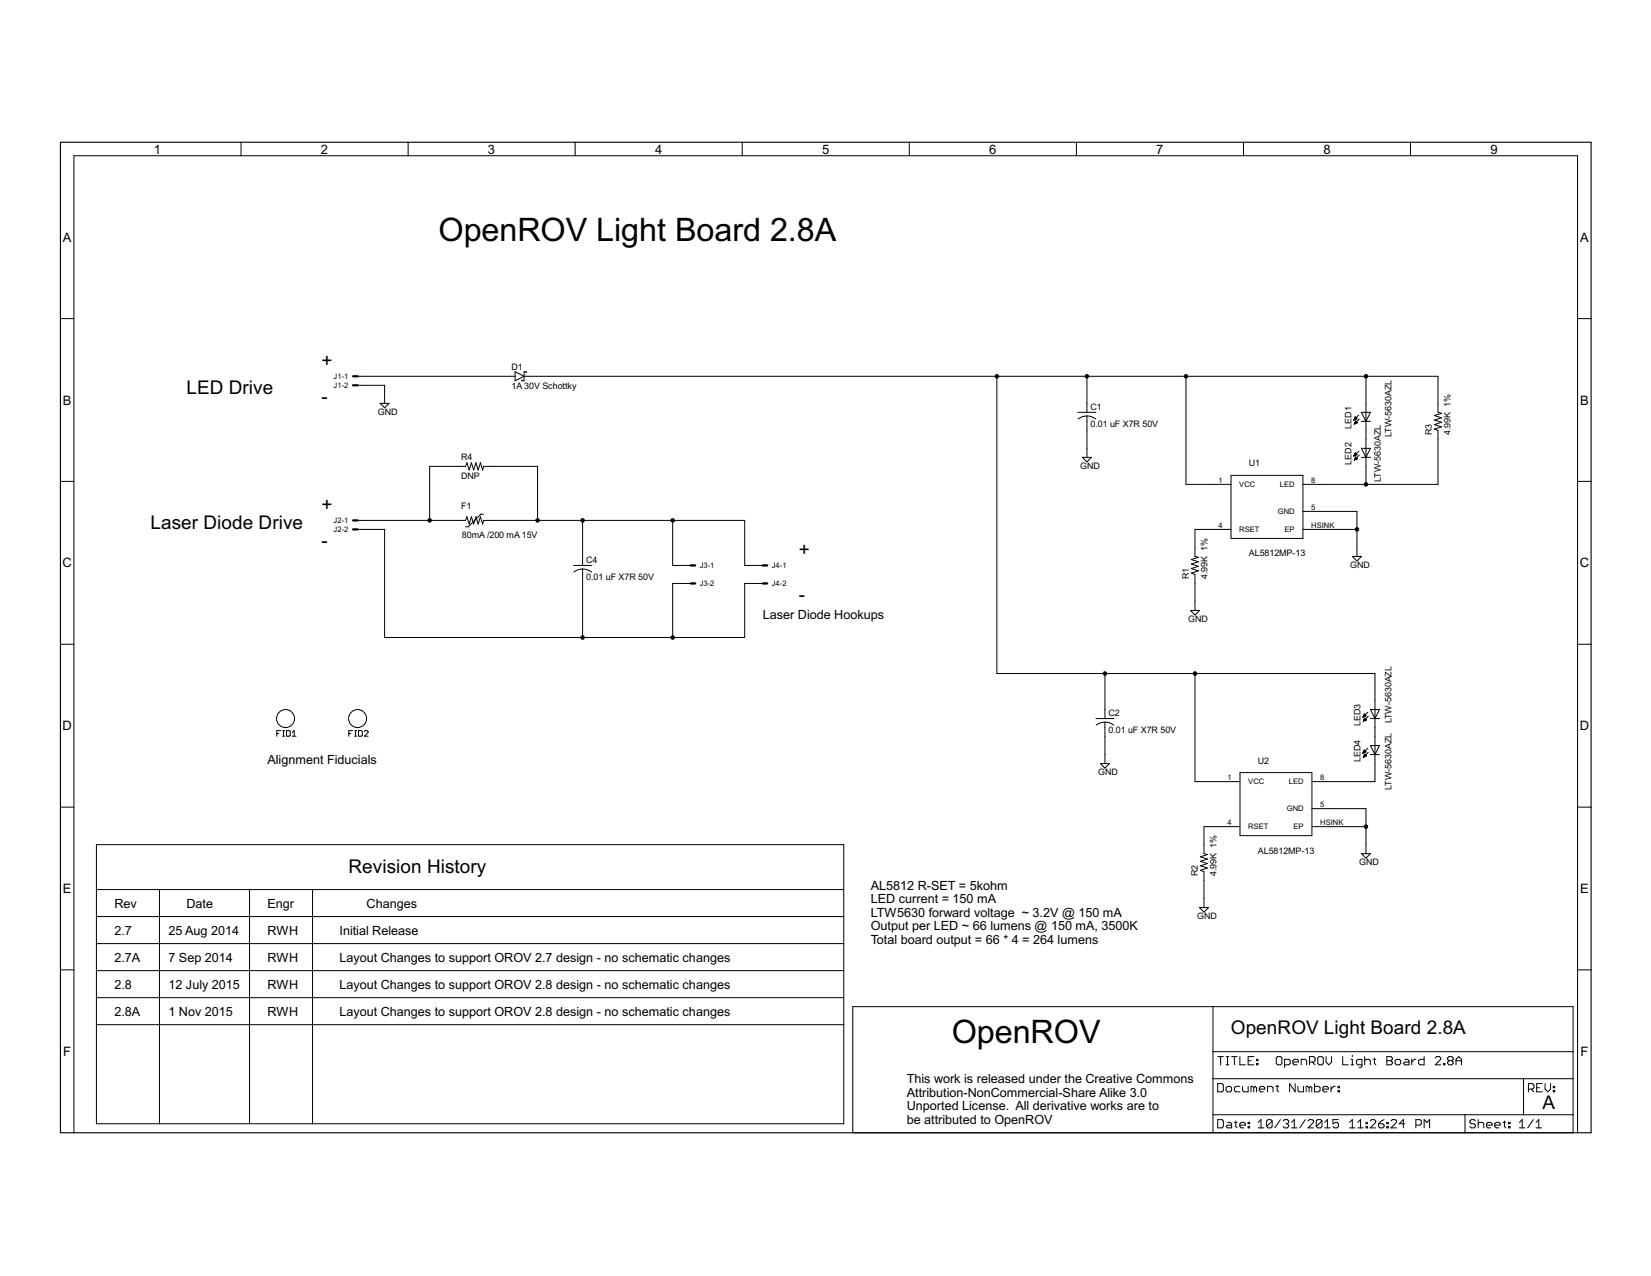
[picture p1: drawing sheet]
<?xml version="1.0" encoding="utf-8"?>
<!DOCTYPE eagle SYSTEM "eagle.dtd">
<eagle version="6.4">
<drawing>
<settings>
<setting alwaysvectorfont="no"/>
<setting verticaltext="up"/>
</settings>
<grid distance="0.1" unitdist="inch" unit="inch" style="lines" multiple="1" display="no" altdistance="0.01" altunitdist="inch" altunit="inch"/>
<schematic xreflabel="%F%N/%S.%C%R" xrefpart="/%S.%C%R">
<libraries>
<library name="OpenROV General Library">
<symbols>
<symbol name="FRAME_B_L">
<frame x1="0" y1="0" x2="431.8" y2="279.4" columns="9" rows="6" layer="94" border-bottom="no"/>
</symbol>
<symbol name="DOCFIELD">
<wire x1="0" y1="0" x2="71.12" y2="0" width="0.1016" layer="94"/>
<wire x1="101.6" y1="15.24" x2="87.63" y2="15.24" width="0.1016" layer="94"/>
<wire x1="0" y1="0" x2="0" y2="5.08" width="0.1016" layer="94"/>
<wire x1="0" y1="5.08" x2="71.12" y2="5.08" width="0.1016" layer="94"/>
<wire x1="0" y1="5.08" x2="0" y2="15.24" width="0.1016" layer="94"/>
<wire x1="101.6" y1="15.24" x2="101.6" y2="5.08" width="0.1016" layer="94"/>
<wire x1="71.12" y1="5.08" x2="71.12" y2="0" width="0.1016" layer="94"/>
<wire x1="71.12" y1="5.08" x2="87.63" y2="5.08" width="0.1016" layer="94"/>
<wire x1="71.12" y1="0" x2="101.6" y2="0" width="0.1016" layer="94"/>
<wire x1="87.63" y1="15.24" x2="87.63" y2="5.08" width="0.1016" layer="94"/>
<wire x1="87.63" y1="15.24" x2="0" y2="15.24" width="0.1016" layer="94"/>
<wire x1="87.63" y1="5.08" x2="101.6" y2="5.08" width="0.1016" layer="94"/>
<wire x1="101.6" y1="5.08" x2="101.6" y2="0" width="0.1016" layer="94"/>
<wire x1="0" y1="15.24" x2="0" y2="22.86" width="0.1016" layer="94"/>
<wire x1="101.6" y1="35.56" x2="0" y2="35.56" width="0.1016" layer="94"/>
<wire x1="101.6" y1="35.56" x2="101.6" y2="22.86" width="0.1016" layer="94"/>
<wire x1="0" y1="22.86" x2="101.6" y2="22.86" width="0.1016" layer="94"/>
<wire x1="0" y1="22.86" x2="0" y2="35.56" width="0.1016" layer="94"/>
<wire x1="101.6" y1="22.86" x2="101.6" y2="15.24" width="0.1016" layer="94"/>
<text x="1.27" y="1.27" size="2.54" layer="94" font="vector">Date:</text>
<text x="12.7" y="1.27" size="2.54" layer="94" font="vector">&gt;LAST_DATE_TIME</text>
<text x="72.39" y="1.27" size="2.54" layer="94" font="vector">Sheet:</text>
<text x="86.36" y="1.27" size="2.54" layer="94" font="vector">&gt;SHEET</text>
<text x="88.9" y="11.43" size="2.54" layer="94" font="vector">REV:</text>
<text x="1.27" y="19.05" size="2.54" layer="94" font="vector">TITLE:</text>
<text x="1.27" y="11.43" size="2.54" layer="94" font="vector">Document Number:</text>
<text x="17.78" y="19.05" size="2.54" layer="94" font="vector">&gt;DRAWING_NAME</text>
<wire x1="0" y1="35.56" x2="-101.6" y2="35.56" width="0.1016" layer="94"/>
<wire x1="0" y1="0" x2="-101.6" y2="0" width="0.1016" layer="94"/>
<wire x1="-101.6" y1="35.56" x2="-101.6" y2="0" width="0.1016" layer="94"/>
<text x="-86.36" y="2.54" size="2.54" layer="94">This work is released under the Creative Commons
Attribution-NonCommercial-Share Alike 3.0
Unported License.  All derivative works are to
be attributed to OpenROV</text>
<text x="-73.66" y="25.4" size="6.4516" layer="94">OpenROV</text>
</symbol>
<symbol name="MV">
<wire x1="1.27" y1="0" x2="0" y2="0" width="0.6096" layer="94"/>
<text x="2.54" y="-0.762" size="1.524" layer="95">&gt;NAME</text>
<text x="-0.762" y="1.397" size="1.778" layer="96">&gt;VALUE</text>
<pin name="S" x="-2.54" y="0" visible="off" length="short" direction="pas"/>
</symbol>
<symbol name="M">
<wire x1="1.27" y1="0" x2="0" y2="0" width="0.6096" layer="94"/>
<text x="2.54" y="-0.762" size="1.524" layer="95">&gt;NAME</text>
<pin name="S" x="-2.54" y="0" visible="off" length="short" direction="pas"/>
</symbol>
</symbols>
<devicesets>
<deviceset name="FRAME_B_L" prefix="FRAME" uservalue="yes">
<gates>
<gate name="G$1" symbol="FRAME_B_L" x="0" y="0" addlevel="always"/>
<gate name="G$2" symbol="DOCFIELD" x="325.12" y="0" addlevel="always"/>
</gates>
<devices>
<device name="">
<technologies>
<technology name=""/>
</technologies>
</device>
</devices>
</deviceset>
<deviceset name="SOLDER_PADS_3MM" prefix="J" uservalue="yes">
<gates>
<gate name="-1" symbol="MV" x="2.54" y="2.54" addlevel="always" swaplevel="1"/>
<gate name="-2" symbol="M" x="2.54" y="-2.54" addlevel="always" swaplevel="1"/>
</gates>
<devices>
<device name="" package="SOLDER_PADS_3MM">
<connects>
<connect gate="-1" pin="S" pad="1"/>
<connect gate="-2" pin="S" pad="2"/>
</connects>
<technologies>
<technology name=""/>
</technologies>
</device>
<device name="-SMALL_HOLE" package="SOLDER_PADS_3MM_SMALL_HOLE">
<connects>
<connect gate="-1" pin="S" pad="1"/>
<connect gate="-2" pin="S" pad="2"/>
</connects>
<technologies>
<technology name=""/>
</technologies>
</device>
</devices>
</deviceset>
</devicesets>
</library>
<library name="OpenROV LED Library">
<symbols>
<symbol name="AL5812">
<pin name="VCC" x="-15.24" y="7.62" length="middle"/>
<pin name="RSET" x="-15.24" y="-5.08" length="middle"/>
<pin name="EP" x="15.24" y="-5.08" length="middle" rot="R180"/>
<pin name="GND" x="15.24" y="0" length="middle" rot="R180"/>
<pin name="LED" x="15.24" y="7.62" length="middle" rot="R180"/>
<wire x1="-10.16" y1="10.16" x2="-10.16" y2="-7.62" width="0.254" layer="94"/>
<wire x1="-10.16" y1="-7.62" x2="10.16" y2="-7.62" width="0.254" layer="94"/>
<wire x1="10.16" y1="-7.62" x2="10.16" y2="10.16" width="0.254" layer="94"/>
<wire x1="10.16" y1="10.16" x2="-10.16" y2="10.16" width="0.254" layer="94"/>
<text x="-5.08" y="12.7" size="1.778" layer="95">&gt;NAME</text>
<text x="-5.08" y="-12.7" size="1.778" layer="96">&gt;VALUE</text>
</symbol>
<symbol name="LED">
<wire x1="1.27" y1="0" x2="0" y2="-2.54" width="0.254" layer="94"/>
<wire x1="0" y1="-2.54" x2="-1.27" y2="0" width="0.254" layer="94"/>
<wire x1="1.27" y1="-2.54" x2="0" y2="-2.54" width="0.254" layer="94"/>
<wire x1="0" y1="-2.54" x2="-1.27" y2="-2.54" width="0.254" layer="94"/>
<wire x1="1.27" y1="0" x2="0" y2="0" width="0.254" layer="94"/>
<wire x1="0" y1="0" x2="-1.27" y2="0" width="0.254" layer="94"/>
<wire x1="0" y1="0" x2="0" y2="-2.54" width="0.1524" layer="94"/>
<wire x1="-2.032" y1="-0.762" x2="-3.429" y2="-2.159" width="0.1524" layer="94"/>
<wire x1="-1.905" y1="-1.905" x2="-3.302" y2="-3.302" width="0.1524" layer="94"/>
<pin name="A" x="0" y="2.54" visible="off" length="short" direction="pas" rot="R270"/>
<pin name="C" x="0" y="-5.08" visible="off" length="short" direction="pas" rot="R90"/>
<text x="-6.604" y="-4.572" size="1.778" layer="95" rot="R90">&gt;NAME</text>
<text x="-4.445" y="-4.572" size="1.778" layer="96" rot="R90">&gt;VALUE</text>
<polygon width="0.1524" layer="94">
<vertex x="-3.429" y="-2.159"/>
<vertex x="-3.048" y="-1.27"/>
<vertex x="-2.54" y="-1.778"/>
</polygon>
<polygon width="0.1524" layer="94">
<vertex x="-3.302" y="-3.302"/>
<vertex x="-2.921" y="-2.413"/>
<vertex x="-2.413" y="-2.921"/>
</polygon>
</symbol>
</symbols>
<devicesets>
<deviceset name="AL5812" prefix="U">
<gates>
<gate name="G$1" symbol="AL5812" x="0" y="0"/>
</gates>
<devices>
<device name="MP-13" package="MSOP-8EP">
<connects>
<connect gate="G$1" pin="EP" pad="HSINK"/>
<connect gate="G$1" pin="GND" pad="5"/>
<connect gate="G$1" pin="LED" pad="8"/>
<connect gate="G$1" pin="RSET" pad="4"/>
<connect gate="G$1" pin="VCC" pad="1"/>
</connects>
<technologies>
<technology name=""/>
</technologies>
</device>
</devices>
</deviceset>
<deviceset name="LTW-5630AZL" prefix="LED">
<gates>
<gate name="G$1" symbol="LED" x="0" y="0"/>
</gates>
<devices>
<device name="" package="LITEON-5630">
<connects>
<connect gate="G$1" pin="A" pad="A1 A2 A3"/>
<connect gate="G$1" pin="C" pad="C1 C2"/>
</connects>
<technologies>
<technology name=""/>
</technologies>
</device>
</devices>
</deviceset>
</devicesets>
</library>
<library name="Walts Supply Symbols">
<symbols>
<symbol name="GND">
<wire x1="-1.27" y1="0" x2="1.27" y2="0" width="0.254" layer="94"/>
<wire x1="1.27" y1="0" x2="0" y2="-1.27" width="0.254" layer="94"/>
<wire x1="0" y1="-1.27" x2="-1.27" y2="0" width="0.254" layer="94"/>
<text x="-1.905" y="-3.175" size="1.778" layer="96">&gt;VALUE</text>
<pin name="GND" x="0" y="2.54" visible="off" length="short" direction="sup" rot="R270"/>
</symbol>
</symbols>
<devicesets>
<deviceset name="GND" prefix="SUPPLY">
<gates>
<gate name="GND" symbol="GND" x="0" y="0"/>
</gates>
<devices>
<device name="">
<technologies>
<technology name=""/>
</technologies>
</device>
</devices>
</deviceset>
</devicesets>
</library>
<library name="Walts_Generic_Parts">
<symbols>
<symbol name="SCHOTTKY-1">
<wire x1="-1.27" y1="-1.27" x2="1.27" y2="0" width="0.254" layer="94"/>
<wire x1="1.27" y1="0" x2="-1.27" y2="1.27" width="0.254" layer="94"/>
<wire x1="1.905" y1="1.27" x2="1.27" y2="1.27" width="0.254" layer="94"/>
<wire x1="1.27" y1="1.27" x2="1.27" y2="0" width="0.254" layer="94"/>
<wire x1="-1.27" y1="1.27" x2="-1.27" y2="0" width="0.254" layer="94"/>
<wire x1="-1.27" y1="0" x2="-1.27" y2="-1.27" width="0.254" layer="94"/>
<wire x1="1.27" y1="0" x2="1.27" y2="-1.27" width="0.254" layer="94"/>
<wire x1="1.905" y1="1.27" x2="1.905" y2="1.016" width="0.254" layer="94"/>
<wire x1="1.27" y1="-1.27" x2="0.635" y2="-1.27" width="0.254" layer="94"/>
<wire x1="0.635" y1="-1.016" x2="0.635" y2="-1.27" width="0.254" layer="94"/>
<text x="-2.286" y="1.905" size="1.778" layer="95">&gt;NAME</text>
<text x="-2.286" y="-3.683" size="1.778" layer="96">&gt;VALUE</text>
<pin name="A" x="-2.54" y="0" visible="off" length="point" direction="pas"/>
<pin name="C" x="2.54" y="0" visible="off" length="point" direction="pas" rot="R180"/>
<wire x1="-1.27" y1="0" x2="-2.54" y2="0" width="0.254" layer="94"/>
<wire x1="1.27" y1="0" x2="2.54" y2="0" width="0.254" layer="94"/>
</symbol>
<symbol name="RESISTOR">
<wire x1="-2.54" y1="0" x2="-2.159" y2="1.016" width="0.2032" layer="94"/>
<wire x1="-2.159" y1="1.016" x2="-1.524" y2="-1.016" width="0.2032" layer="94"/>
<wire x1="-1.524" y1="-1.016" x2="-0.889" y2="1.016" width="0.2032" layer="94"/>
<wire x1="-0.889" y1="1.016" x2="-0.254" y2="-1.016" width="0.2032" layer="94"/>
<wire x1="-0.254" y1="-1.016" x2="0.381" y2="1.016" width="0.2032" layer="94"/>
<wire x1="0.381" y1="1.016" x2="1.016" y2="-1.016" width="0.2032" layer="94"/>
<wire x1="1.016" y1="-1.016" x2="1.651" y2="1.016" width="0.2032" layer="94"/>
<wire x1="1.651" y1="1.016" x2="2.286" y2="-1.016" width="0.2032" layer="94"/>
<wire x1="2.286" y1="-1.016" x2="2.54" y2="0" width="0.2032" layer="94"/>
<text x="-3.81" y="1.7526" size="1.778" layer="95">&gt;NAME</text>
<text x="-3.81" y="-3.556" size="1.778" layer="96">&gt;VALUE</text>
<pin name="2" x="5.08" y="0" visible="off" length="short" direction="pas" swaplevel="1" rot="R180"/>
<pin name="1" x="-5.08" y="0" visible="off" length="short" direction="pas" swaplevel="1"/>
</symbol>
<symbol name="CAP">
<wire x1="-2.54" y1="0" x2="2.54" y2="0" width="0.254" layer="94"/>
<wire x1="0" y1="-1.016" x2="0" y2="-2.54" width="0.1524" layer="94"/>
<wire x1="0" y1="-1" x2="2.4892" y2="-1.8542" width="0.254" layer="94" curve="-37.878202"/>
<wire x1="-2.4668" y1="-1.8504" x2="0" y2="-1.0161" width="0.254" layer="94" curve="-37.373024"/>
<text x="1.016" y="0.635" size="1.778" layer="95">&gt;NAME</text>
<text x="1.016" y="-4.191" size="1.778" layer="96">&gt;VALUE</text>
<pin name="1" x="0" y="2.54" visible="off" length="short" direction="pas" swaplevel="1" rot="R270"/>
<pin name="2" x="0" y="-5.08" visible="off" length="short" direction="pas" swaplevel="1" rot="R90"/>
</symbol>
<symbol name="POLYFUSE">
<wire x1="-2.54" y1="0" x2="-2.159" y2="1.016" width="0.2032" layer="94"/>
<wire x1="-2.159" y1="1.016" x2="-1.524" y2="-1.016" width="0.2032" layer="94"/>
<wire x1="-1.524" y1="-1.016" x2="-0.889" y2="1.016" width="0.2032" layer="94"/>
<wire x1="-0.889" y1="1.016" x2="-0.254" y2="-1.016" width="0.2032" layer="94"/>
<wire x1="-0.254" y1="-1.016" x2="0.381" y2="1.016" width="0.2032" layer="94"/>
<wire x1="0.381" y1="1.016" x2="1.016" y2="-1.016" width="0.2032" layer="94"/>
<wire x1="1.016" y1="-1.016" x2="1.651" y2="1.016" width="0.2032" layer="94"/>
<wire x1="1.651" y1="1.016" x2="2.286" y2="-1.016" width="0.2032" layer="94"/>
<wire x1="2.286" y1="-1.016" x2="2.54" y2="0" width="0.2032" layer="94"/>
<text x="-3.81" y="3.2766" size="1.778" layer="95">&gt;NAME</text>
<text x="-3.556" y="-5.08" size="1.778" layer="96">&gt;VALUE</text>
<pin name="2" x="5.08" y="0" visible="off" length="short" direction="pas" swaplevel="1" rot="R180"/>
<pin name="1" x="-5.08" y="0" visible="off" length="short" direction="pas" swaplevel="1"/>
<wire x1="2.54" y1="1.778" x2="1.778" y2="1.778" width="0.254" layer="94"/>
<wire x1="1.778" y1="1.778" x2="-1.778" y2="-1.778" width="0.254" layer="94"/>
<wire x1="-1.778" y1="-1.778" x2="-2.54" y2="-1.778" width="0.254" layer="94"/>
</symbol>
</symbols>
<devicesets>
<deviceset name="SCHOTTKY" prefix="D" uservalue="yes">
<gates>
<gate name="1" symbol="SCHOTTKY-1" x="0" y="0"/>
</gates>
<devices>
<device name="" package="SOT23">
<connects>
<connect gate="1" pin="A" pad="1"/>
<connect gate="1" pin="C" pad="3"/>
</connects>
<technologies>
<technology name=""/>
</technologies>
</device>
<device name="SOD323" package="SOD323">
<connects>
<connect gate="1" pin="A" pad="A"/>
<connect gate="1" pin="C" pad="C"/>
</connects>
<technologies>
<technology name=""/>
</technologies>
</device>
<device name="DPAK" package="DPAK">
<connects>
<connect gate="1" pin="A" pad="1 3"/>
<connect gate="1" pin="C" pad="4"/>
</connects>
<technologies>
<technology name=""/>
</technologies>
</device>
<device name="DO214AA" package="DO214AA">
<connects>
<connect gate="1" pin="A" pad="A"/>
<connect gate="1" pin="C" pad="C"/>
</connects>
<technologies>
<technology name=""/>
</technologies>
</device>
<device name="DO214AC" package="DO214AC">
<connects>
<connect gate="1" pin="A" pad="A"/>
<connect gate="1" pin="C" pad="C"/>
</connects>
<technologies>
<technology name=""/>
</technologies>
</device>
<device name="SOD123W" package="SOD123W">
<connects>
<connect gate="1" pin="A" pad="A"/>
<connect gate="1" pin="C" pad="C"/>
</connects>
<technologies>
<technology name=""/>
</technologies>
</device>
</devices>
</deviceset>
<deviceset name="RESISTOR" prefix="R" uservalue="yes">
<gates>
<gate name="G$1" symbol="RESISTOR" x="0" y="0"/>
</gates>
<devices>
<device name="-0603" package="R0603">
<connects>
<connect gate="G$1" pin="1" pad="1"/>
<connect gate="G$1" pin="2" pad="2"/>
</connects>
<technologies>
<technology name=""/>
</technologies>
</device>
<device name="-0805" package="R0805">
<connects>
<connect gate="G$1" pin="1" pad="1"/>
<connect gate="G$1" pin="2" pad="2"/>
</connects>
<technologies>
<technology name=""/>
</technologies>
</device>
<device name="-1210" package="R1210">
<connects>
<connect gate="G$1" pin="1" pad="1"/>
<connect gate="G$1" pin="2" pad="2"/>
</connects>
<technologies>
<technology name=""/>
</technologies>
</device>
<device name="-1206" package="R1206">
<connects>
<connect gate="G$1" pin="1" pad="1"/>
<connect gate="G$1" pin="2" pad="2"/>
</connects>
<technologies>
<technology name=""/>
</technologies>
</device>
<device name="-1812" package="R1812">
<connects>
<connect gate="G$1" pin="1" pad="1"/>
<connect gate="G$1" pin="2" pad="2"/>
</connects>
<technologies>
<technology name=""/>
</technologies>
</device>
<device name="-2010" package="R2010">
<connects>
<connect gate="G$1" pin="1" pad="1"/>
<connect gate="G$1" pin="2" pad="2"/>
</connects>
<technologies>
<technology name=""/>
</technologies>
</device>
<device name="-0402" package="R0402">
<connects>
<connect gate="G$1" pin="1" pad="1"/>
<connect gate="G$1" pin="2" pad="2"/>
</connects>
<technologies>
<technology name=""/>
</technologies>
</device>
</devices>
</deviceset>
<deviceset name="CAP" prefix="C" uservalue="yes">
<gates>
<gate name="G$1" symbol="CAP" x="0" y="0"/>
</gates>
<devices>
<device name="0603" package="R0603">
<connects>
<connect gate="G$1" pin="1" pad="1"/>
<connect gate="G$1" pin="2" pad="2"/>
</connects>
<technologies>
<technology name=""/>
</technologies>
</device>
<device name="0805" package="R0805">
<connects>
<connect gate="G$1" pin="1" pad="1"/>
<connect gate="G$1" pin="2" pad="2"/>
</connects>
<technologies>
<technology name=""/>
</technologies>
</device>
<device name="1206" package="R1206">
<connects>
<connect gate="G$1" pin="1" pad="1"/>
<connect gate="G$1" pin="2" pad="2"/>
</connects>
<technologies>
<technology name=""/>
</technologies>
</device>
</devices>
</deviceset>
<deviceset name="POLYFUSE" prefix="F" uservalue="yes">
<gates>
<gate name="G$1" symbol="POLYFUSE" x="0" y="0"/>
</gates>
<devices>
<device name="-1812" package="R1812">
<connects>
<connect gate="G$1" pin="1" pad="1"/>
<connect gate="G$1" pin="2" pad="2"/>
</connects>
<technologies>
<technology name=""/>
</technologies>
</device>
<device name="-2920" package="R2920">
<connects>
<connect gate="G$1" pin="1" pad="1"/>
<connect gate="G$1" pin="2" pad="2"/>
</connects>
<technologies>
<technology name=""/>
</technologies>
</device>
<device name="-0603" package="R0603">
<connects>
<connect gate="G$1" pin="1" pad="1"/>
<connect gate="G$1" pin="2" pad="2"/>
</connects>
<technologies>
<technology name=""/>
</technologies>
</device>
</devices>
</deviceset>
</devicesets>
</library>
<library name="Walts Test Points and Pads">
<symbols>
<symbol name="FIDUCIAL">
<circle x="0" y="0" radius="2.54" width="0.254" layer="94"/>
<text x="-2.54" y="-5.08" size="1.778" layer="95" font="vector" ratio="10">&gt;NAME</text>
</symbol>
</symbols>
<devicesets>
<deviceset name="FIDUCIAL_1" prefix="FID">
<gates>
<gate name="G$1" symbol="FIDUCIAL" x="0" y="0"/>
</gates>
<devices>
<device name="" package="FIDUCIAL_1">
<technologies>
<technology name=""/>
</technologies>
</device>
</devices>
</deviceset>
</devicesets>
</library>
</libraries>
<attributes>
</attributes>
<variantdefs>
</variantdefs>
<classes>
<class number="0" name="default" width="0" drill="0">
</class>
</classes>
<parts>
<part name="FRAME1" library="OpenROV General Library" deviceset="FRAME_B_L" device=""/>
<part name="SUPPLY1" library="Walts Supply Symbols" deviceset="GND" device=""/>
<part name="J1" library="OpenROV General Library" deviceset="SOLDER_PADS_3MM" device=""/>
<part name="D1" library="Walts_Generic_Parts" deviceset="SCHOTTKY" device="DO214AC" value="1A 30V Schottky"/>
<part name="R1" library="Walts_Generic_Parts" deviceset="RESISTOR" device="-0603" value="4.99K  1%"/>
<part name="SUPPLY4" library="Walts Supply Symbols" deviceset="GND" device=""/>
<part name="C2" library="Walts_Generic_Parts" deviceset="CAP" device="0603" value="0.01 uF X7R 50V"/>
<part name="SUPPLY5" library="Walts Supply Symbols" deviceset="GND" device=""/>
<part name="SUPPLY6" library="Walts Supply Symbols" deviceset="GND" device=""/>
<part name="J2" library="OpenROV General Library" deviceset="SOLDER_PADS_3MM" device=""/>
<part name="C4" library="Walts_Generic_Parts" deviceset="CAP" device="0603" value="0.01 uF X7R 50V"/>
<part name="SUPPLY7" library="Walts Supply Symbols" deviceset="GND" device=""/>
<part name="U1" library="OpenROV LED Library" deviceset="AL5812" device="MP-13"/>
<part name="LED1" library="OpenROV LED Library" deviceset="LTW-5630AZL" device=""/>
<part name="LED2" library="OpenROV LED Library" deviceset="LTW-5630AZL" device=""/>
<part name="SUPPLY2" library="Walts Supply Symbols" deviceset="GND" device=""/>
<part name="R2" library="Walts_Generic_Parts" deviceset="RESISTOR" device="-0603" value="4.99K  1%"/>
<part name="SUPPLY3" library="Walts Supply Symbols" deviceset="GND" device=""/>
<part name="U2" library="OpenROV LED Library" deviceset="AL5812" device="MP-13"/>
<part name="LED3" library="OpenROV LED Library" deviceset="LTW-5630AZL" device=""/>
<part name="LED4" library="OpenROV LED Library" deviceset="LTW-5630AZL" device=""/>
<part name="C1" library="Walts_Generic_Parts" deviceset="CAP" device="0603" value="0.01 uF X7R 50V"/>
<part name="R3" library="Walts_Generic_Parts" deviceset="RESISTOR" device="-0603" value="4.99K  1%"/>
<part name="F1" library="Walts_Generic_Parts" deviceset="POLYFUSE" device="-0603" value="80mA /200 mA 15V"/>
<part name="R4" library="Walts_Generic_Parts" deviceset="RESISTOR" device="-1206" value="DNP"/>
<part name="FID1" library="Walts Test Points and Pads" deviceset="FIDUCIAL_1" device=""/>
<part name="FID2" library="Walts Test Points and Pads" deviceset="FIDUCIAL_1" device=""/>
<part name="J3" library="OpenROV General Library" deviceset="SOLDER_PADS_3MM" device="-SMALL_HOLE"/>
<part name="J4" library="OpenROV General Library" deviceset="SOLDER_PADS_3MM" device="-SMALL_HOLE"/>
</parts>
<sheets>
<sheet>
<plain>
<text x="330.2" y="27.94" size="3.81" layer="97">OpenROV Light Board 2.8A</text>
<text x="418.084" y="6.604" size="3.81" layer="97">A</text>
<text x="106.68" y="251.46" size="6.4516" layer="97">OpenROV Light Board 2.8A</text>
<text x="25.4" y="170.18" size="3.81" layer="97">Laser Diode Drive</text>
<text x="35.56" y="208.28" size="3.81" layer="97">LED Drive</text>
<text x="73.66" y="215.9" size="3.81" layer="97">+</text>
<text x="73.66" y="175.26" size="3.81" layer="97">+</text>
<text x="73.66" y="205.74" size="3.81" layer="97">-</text>
<text x="73.66" y="165.1" size="3.81" layer="97">-</text>
<text x="198.12" y="144.78" size="2.54" layer="97">Laser Diode Hookups</text>
<wire x1="10.16" y1="81.28" x2="220.98" y2="81.28" width="0.1524" layer="97"/>
<wire x1="220.98" y1="81.28" x2="220.98" y2="68.58" width="0.1524" layer="97"/>
<wire x1="220.98" y1="68.58" x2="220.98" y2="60.96" width="0.1524" layer="97"/>
<wire x1="220.98" y1="60.96" x2="220.98" y2="53.34" width="0.1524" layer="97"/>
<wire x1="220.98" y1="53.34" x2="220.98" y2="45.72" width="0.1524" layer="97"/>
<wire x1="220.98" y1="45.72" x2="220.98" y2="38.1" width="0.1524" layer="97"/>
<wire x1="220.98" y1="38.1" x2="220.98" y2="30.48" width="0.1524" layer="97"/>
<wire x1="220.98" y1="30.48" x2="220.98" y2="2.54" width="0.1524" layer="97"/>
<wire x1="220.98" y1="2.54" x2="71.12" y2="2.54" width="0.1524" layer="97"/>
<wire x1="71.12" y1="2.54" x2="53.34" y2="2.54" width="0.1524" layer="97"/>
<wire x1="53.34" y1="2.54" x2="27.94" y2="2.54" width="0.1524" layer="97"/>
<wire x1="27.94" y1="2.54" x2="10.16" y2="2.54" width="0.1524" layer="97"/>
<wire x1="10.16" y1="2.54" x2="10.16" y2="30.48" width="0.1524" layer="97"/>
<wire x1="10.16" y1="30.48" x2="10.16" y2="38.1" width="0.1524" layer="97"/>
<wire x1="10.16" y1="38.1" x2="10.16" y2="45.72" width="0.1524" layer="97"/>
<wire x1="10.16" y1="45.72" x2="10.16" y2="53.34" width="0.1524" layer="97"/>
<wire x1="10.16" y1="53.34" x2="10.16" y2="60.96" width="0.1524" layer="97"/>
<wire x1="10.16" y1="60.96" x2="10.16" y2="68.58" width="0.1524" layer="97"/>
<wire x1="10.16" y1="68.58" x2="10.16" y2="81.28" width="0.1524" layer="97"/>
<wire x1="10.16" y1="68.58" x2="27.94" y2="68.58" width="0.1524" layer="97"/>
<wire x1="27.94" y1="68.58" x2="53.34" y2="68.58" width="0.1524" layer="97"/>
<wire x1="53.34" y1="68.58" x2="71.12" y2="68.58" width="0.1524" layer="97"/>
<wire x1="71.12" y1="68.58" x2="220.98" y2="68.58" width="0.1524" layer="97"/>
<wire x1="27.94" y1="68.58" x2="27.94" y2="2.54" width="0.1524" layer="97"/>
<wire x1="53.34" y1="68.58" x2="53.34" y2="2.54" width="0.1524" layer="97"/>
<wire x1="71.12" y1="68.58" x2="71.12" y2="2.54" width="0.1524" layer="97"/>
<text x="81.28" y="73.406" size="3.81" layer="97">Revision History</text>
<text x="15.24" y="63.5" size="2.54" layer="97">Rev</text>
<text x="35.56" y="63.5" size="2.54" layer="97">Date</text>
<text x="58.42" y="63.5" size="2.54" layer="97">Engr</text>
<text x="86.36" y="63.5" size="2.54" layer="97">Changes</text>
<wire x1="10.16" y1="60.96" x2="220.98" y2="60.96" width="0.1524" layer="97"/>
<text x="15.24" y="55.88" size="2.54" layer="97">2.7</text>
<text x="30.48" y="55.88" size="2.54" layer="97">25 Aug 2014</text>
<text x="58.42" y="55.88" size="2.54" layer="97">RWH</text>
<text x="78.74" y="55.88" size="2.54" layer="97">Initial Release</text>
<text x="208.28" y="162.56" size="3.81" layer="97">+</text>
<text x="208.28" y="149.86" size="3.81" layer="97">-</text>
<text x="58.42" y="104.14" size="2.54" layer="97">Alignment Fiducials</text>
<wire x1="10.16" y1="53.34" x2="220.98" y2="53.34" width="0.1524" layer="97"/>
<wire x1="10.16" y1="45.72" x2="220.98" y2="45.72" width="0.1524" layer="97"/>
<text x="58.42" y="48.26" size="2.54" layer="97">RWH</text>
<text x="78.74" y="48.26" size="2.54" layer="97">Layout Changes to support OROV 2.7 design - no schematic changes</text>
<text x="30.48" y="48.26" size="2.54" layer="97">7 Sep 2014</text>
<text x="15.24" y="48.26" size="2.54" layer="97">2.7A</text>
<wire x1="10.16" y1="38.1" x2="220.98" y2="38.1" width="0.1524" layer="97"/>
<text x="15.24" y="40.64" size="2.54" layer="97">2.8</text>
<text x="30.48" y="40.64" size="2.54" layer="97">12 July 2015</text>
<text x="58.42" y="40.64" size="2.54" layer="97">RWH</text>
<text x="78.74" y="40.64" size="2.54" layer="97">Layout Changes to support OROV 2.8 design - no schematic changes</text>
<text x="228.6" y="53.34" size="2.54" layer="97">AL5812 R-SET = 5kohm
LED current = 150 mA
LTW5630 forward voltage  ~ 3.2V @ 150 mA
Output per LED ~ 66 lumens @ 150 mA, 3500K
Total board output = 66 * 4 = 264 lumens</text>
<wire x1="10.16" y1="30.48" x2="220.98" y2="30.48" width="0.1524" layer="97"/>
<text x="15.24" y="33.02" size="2.54" layer="97">2.8A</text>
<text x="30.48" y="33.02" size="2.54" layer="97">1 Nov 2015</text>
<text x="58.42" y="33.02" size="2.54" layer="97">RWH</text>
<text x="78.74" y="33.02" size="2.54" layer="97">Layout Changes to support OROV 2.8 design - no schematic changes</text>
</plain>
<instances>
<instance part="FRAME1" gate="G$1" x="0" y="0"/>
<instance part="FRAME1" gate="G$2" x="325.12" y="0"/>
<instance part="SUPPLY1" gate="GND" x="320.04" y="147.32"/>
<instance part="J1" gate="-1" x="83.82" y="213.36" rot="MR0"/>
<instance part="J1" gate="-2" x="83.82" y="210.82" rot="MR0"/>
<instance part="D1" gate="1" x="129.54" y="213.36"/>
<instance part="R1" gate="G$1" x="320.04" y="160.02" rot="R90"/>
<instance part="SUPPLY4" gate="GND" x="91.44" y="205.74"/>
<instance part="C2" gate="G$1" x="294.64" y="116.84"/>
<instance part="SUPPLY5" gate="GND" x="294.64" y="104.14"/>
<instance part="SUPPLY6" gate="GND" x="289.56" y="190.5"/>
<instance part="J2" gate="-1" x="83.82" y="172.72" rot="MR0"/>
<instance part="J2" gate="-2" x="83.82" y="170.18" rot="MR0"/>
<instance part="C4" gate="G$1" x="147.32" y="160.02"/>
<instance part="SUPPLY7" gate="GND" x="365.76" y="162.56"/>
<instance part="U1" gate="G$1" x="340.36" y="175.26"/>
<instance part="LED1" gate="G$1" x="368.3" y="203.2" smashed="yes">
<attribute name="NAME" x="364.236" y="198.628" size="1.778" layer="95" rot="R90"/>
<attribute name="VALUE" x="375.539" y="196.342" size="1.778" layer="96" rot="R90"/>
</instance>
<instance part="LED2" gate="G$1" x="368.3" y="193.04" smashed="yes">
<attribute name="NAME" x="364.236" y="188.468" size="1.778" layer="95" rot="R90"/>
<attribute name="VALUE" x="372.491" y="183.642" size="1.778" layer="96" rot="R90"/>
</instance>
<instance part="SUPPLY2" gate="GND" x="322.58" y="63.5"/>
<instance part="R2" gate="G$1" x="322.58" y="76.2" rot="R90"/>
<instance part="SUPPLY3" gate="GND" x="368.3" y="78.74"/>
<instance part="U2" gate="G$1" x="342.9" y="91.44"/>
<instance part="LED3" gate="G$1" x="370.84" y="119.38" smashed="yes">
<attribute name="NAME" x="366.776" y="114.808" size="1.778" layer="95" rot="R90"/>
<attribute name="VALUE" x="375.539" y="115.57" size="1.778" layer="96" rot="R90"/>
</instance>
<instance part="LED4" gate="G$1" x="370.84" y="109.22" smashed="yes">
<attribute name="NAME" x="366.776" y="104.648" size="1.778" layer="95" rot="R90"/>
<attribute name="VALUE" x="375.539" y="96.774" size="1.778" layer="96" rot="R90"/>
</instance>
<instance part="C1" gate="G$1" x="289.56" y="203.2"/>
<instance part="R3" gate="G$1" x="388.62" y="200.66" rot="R90"/>
<instance part="F1" gate="G$1" x="116.84" y="172.72"/>
<instance part="R4" gate="G$1" x="116.84" y="187.96"/>
<instance part="FID1" gate="G$1" x="63.5" y="116.84"/>
<instance part="FID2" gate="G$1" x="83.82" y="116.84"/>
<instance part="J3" gate="-1" x="177.8" y="160.02"/>
<instance part="J3" gate="-2" x="177.8" y="154.94"/>
<instance part="J4" gate="-1" x="198.12" y="160.02"/>
<instance part="J4" gate="-2" x="198.12" y="154.94"/>
</instances>
<busses>
</busses>
<nets>
<net name="GND" class="0">
<segment>
<pinref part="J1" gate="-2" pin="S"/>
<pinref part="SUPPLY4" gate="GND" pin="GND"/>
<wire x1="86.36" y1="210.82" x2="91.44" y2="210.82" width="0.1524" layer="91"/>
<wire x1="91.44" y1="210.82" x2="91.44" y2="208.28" width="0.1524" layer="91"/>
</segment>
<segment>
<pinref part="C2" gate="G$1" pin="2"/>
<pinref part="SUPPLY5" gate="GND" pin="GND"/>
<wire x1="294.64" y1="111.76" x2="294.64" y2="106.68" width="0.1524" layer="91"/>
</segment>
<segment>
<pinref part="SUPPLY7" gate="GND" pin="GND"/>
<wire x1="365.76" y1="165.1" x2="365.76" y2="170.18" width="0.1524" layer="91"/>
<pinref part="U1" gate="G$1" pin="GND"/>
<wire x1="365.76" y1="170.18" x2="365.76" y2="175.26" width="0.1524" layer="91"/>
<wire x1="365.76" y1="175.26" x2="355.6" y2="175.26" width="0.1524" layer="91"/>
<pinref part="U1" gate="G$1" pin="EP"/>
<wire x1="355.6" y1="170.18" x2="365.76" y2="170.18" width="0.1524" layer="91"/>
<junction x="365.76" y="170.18"/>
</segment>
<segment>
<pinref part="SUPPLY1" gate="GND" pin="GND"/>
<pinref part="R1" gate="G$1" pin="1"/>
<wire x1="320.04" y1="149.86" x2="320.04" y2="154.94" width="0.1524" layer="91"/>
</segment>
<segment>
<pinref part="SUPPLY3" gate="GND" pin="GND"/>
<wire x1="368.3" y1="81.28" x2="368.3" y2="86.36" width="0.1524" layer="91"/>
<pinref part="U2" gate="G$1" pin="GND"/>
<wire x1="368.3" y1="86.36" x2="368.3" y2="91.44" width="0.1524" layer="91"/>
<wire x1="368.3" y1="91.44" x2="358.14" y2="91.44" width="0.1524" layer="91"/>
<pinref part="U2" gate="G$1" pin="EP"/>
<wire x1="358.14" y1="86.36" x2="368.3" y2="86.36" width="0.1524" layer="91"/>
<junction x="368.3" y="86.36"/>
</segment>
<segment>
<pinref part="SUPPLY2" gate="GND" pin="GND"/>
<pinref part="R2" gate="G$1" pin="1"/>
<wire x1="322.58" y1="66.04" x2="322.58" y2="71.12" width="0.1524" layer="91"/>
</segment>
<segment>
<pinref part="C1" gate="G$1" pin="2"/>
<pinref part="SUPPLY6" gate="GND" pin="GND"/>
<wire x1="289.56" y1="198.12" x2="289.56" y2="193.04" width="0.1524" layer="91"/>
</segment>
</net>
<net name="N$11" class="0">
<segment>
<pinref part="J1" gate="-1" pin="S"/>
<pinref part="D1" gate="1" pin="A"/>
<wire x1="86.36" y1="213.36" x2="127" y2="213.36" width="0.1524" layer="91"/>
</segment>
</net>
<net name="N$1" class="0">
<segment>
<pinref part="U1" gate="G$1" pin="LED"/>
<wire x1="355.6" y1="182.88" x2="368.3" y2="182.88" width="0.1524" layer="91"/>
<pinref part="LED2" gate="G$1" pin="C"/>
<wire x1="368.3" y1="182.88" x2="368.3" y2="187.96" width="0.1524" layer="91"/>
<pinref part="R3" gate="G$1" pin="1"/>
<wire x1="388.62" y1="195.58" x2="388.62" y2="182.88" width="0.1524" layer="91"/>
<wire x1="388.62" y1="182.88" x2="368.3" y2="182.88" width="0.1524" layer="91"/>
<junction x="368.3" y="182.88"/>
</segment>
</net>
<net name="N$2" class="0">
<segment>
<pinref part="LED2" gate="G$1" pin="A"/>
<pinref part="LED1" gate="G$1" pin="C"/>
<wire x1="368.3" y1="195.58" x2="368.3" y2="198.12" width="0.1524" layer="91"/>
</segment>
</net>
<net name="N$6" class="0">
<segment>
<pinref part="R1" gate="G$1" pin="2"/>
<wire x1="320.04" y1="165.1" x2="320.04" y2="170.18" width="0.1524" layer="91"/>
<pinref part="U1" gate="G$1" pin="RSET"/>
<wire x1="320.04" y1="170.18" x2="325.12" y2="170.18" width="0.1524" layer="91"/>
</segment>
</net>
<net name="N$7" class="0">
<segment>
<pinref part="U2" gate="G$1" pin="LED"/>
<wire x1="358.14" y1="99.06" x2="370.84" y2="99.06" width="0.1524" layer="91"/>
<pinref part="LED4" gate="G$1" pin="C"/>
<wire x1="370.84" y1="99.06" x2="370.84" y2="104.14" width="0.1524" layer="91"/>
</segment>
</net>
<net name="N$8" class="0">
<segment>
<pinref part="LED4" gate="G$1" pin="A"/>
<pinref part="LED3" gate="G$1" pin="C"/>
<wire x1="370.84" y1="111.76" x2="370.84" y2="114.3" width="0.1524" layer="91"/>
</segment>
</net>
<net name="N$9" class="0">
<segment>
<pinref part="LED3" gate="G$1" pin="A"/>
<wire x1="370.84" y1="121.92" x2="370.84" y2="129.54" width="0.1524" layer="91"/>
<wire x1="370.84" y1="129.54" x2="320.04" y2="129.54" width="0.1524" layer="91"/>
<pinref part="U2" gate="G$1" pin="VCC"/>
<wire x1="320.04" y1="129.54" x2="294.64" y2="129.54" width="0.1524" layer="91"/>
<wire x1="294.64" y1="129.54" x2="264.16" y2="129.54" width="0.1524" layer="91"/>
<wire x1="327.66" y1="99.06" x2="320.04" y2="99.06" width="0.1524" layer="91"/>
<wire x1="320.04" y1="99.06" x2="320.04" y2="129.54" width="0.1524" layer="91"/>
<junction x="320.04" y="129.54"/>
<pinref part="D1" gate="1" pin="C"/>
<pinref part="LED1" gate="G$1" pin="A"/>
<wire x1="368.3" y1="205.74" x2="368.3" y2="213.36" width="0.1524" layer="91"/>
<wire x1="368.3" y1="213.36" x2="317.5" y2="213.36" width="0.1524" layer="91"/>
<pinref part="U1" gate="G$1" pin="VCC"/>
<wire x1="325.12" y1="182.88" x2="317.5" y2="182.88" width="0.1524" layer="91"/>
<wire x1="317.5" y1="182.88" x2="317.5" y2="213.36" width="0.1524" layer="91"/>
<junction x="317.5" y="213.36"/>
<wire x1="132.08" y1="213.36" x2="264.16" y2="213.36" width="0.1524" layer="91"/>
<wire x1="264.16" y1="213.36" x2="289.56" y2="213.36" width="0.1524" layer="91"/>
<wire x1="289.56" y1="213.36" x2="317.5" y2="213.36" width="0.1524" layer="91"/>
<wire x1="264.16" y1="129.54" x2="264.16" y2="213.36" width="0.1524" layer="91"/>
<junction x="264.16" y="213.36"/>
<pinref part="C1" gate="G$1" pin="1"/>
<wire x1="289.56" y1="205.74" x2="289.56" y2="213.36" width="0.1524" layer="91"/>
<junction x="289.56" y="213.36"/>
<pinref part="C2" gate="G$1" pin="1"/>
<wire x1="294.64" y1="119.38" x2="294.64" y2="129.54" width="0.1524" layer="91"/>
<junction x="294.64" y="129.54"/>
<pinref part="R3" gate="G$1" pin="2"/>
<wire x1="388.62" y1="205.74" x2="388.62" y2="213.36" width="0.1524" layer="91"/>
<wire x1="388.62" y1="213.36" x2="368.3" y2="213.36" width="0.1524" layer="91"/>
<junction x="368.3" y="213.36"/>
</segment>
</net>
<net name="N$13" class="0">
<segment>
<pinref part="R2" gate="G$1" pin="2"/>
<wire x1="322.58" y1="81.28" x2="322.58" y2="86.36" width="0.1524" layer="91"/>
<pinref part="U2" gate="G$1" pin="RSET"/>
<wire x1="322.58" y1="86.36" x2="327.66" y2="86.36" width="0.1524" layer="91"/>
</segment>
</net>
<net name="N$3" class="0">
<segment>
<pinref part="C4" gate="G$1" pin="1"/>
<wire x1="147.32" y1="172.72" x2="172.72" y2="172.72" width="0.1524" layer="91"/>
<wire x1="172.72" y1="172.72" x2="193.04" y2="172.72" width="0.1524" layer="91"/>
<wire x1="147.32" y1="162.56" x2="147.32" y2="172.72" width="0.1524" layer="91"/>
<wire x1="175.26" y1="160.02" x2="172.72" y2="160.02" width="0.1524" layer="91"/>
<wire x1="172.72" y1="160.02" x2="172.72" y2="172.72" width="0.1524" layer="91"/>
<junction x="172.72" y="172.72"/>
<wire x1="195.58" y1="160.02" x2="193.04" y2="160.02" width="0.1524" layer="91"/>
<wire x1="193.04" y1="160.02" x2="193.04" y2="172.72" width="0.1524" layer="91"/>
<pinref part="F1" gate="G$1" pin="2"/>
<wire x1="121.92" y1="172.72" x2="134.62" y2="172.72" width="0.1524" layer="91"/>
<junction x="147.32" y="172.72"/>
<pinref part="R4" gate="G$1" pin="2"/>
<wire x1="134.62" y1="172.72" x2="147.32" y2="172.72" width="0.1524" layer="91"/>
<wire x1="121.92" y1="187.96" x2="134.62" y2="187.96" width="0.1524" layer="91"/>
<wire x1="134.62" y1="187.96" x2="134.62" y2="172.72" width="0.1524" layer="91"/>
<junction x="134.62" y="172.72"/>
<pinref part="J3" gate="-1" pin="S"/>
<pinref part="J4" gate="-1" pin="S"/>
</segment>
</net>
<net name="N$4" class="0">
<segment>
<pinref part="J2" gate="-2" pin="S"/>
<wire x1="91.44" y1="170.18" x2="86.36" y2="170.18" width="0.1524" layer="91"/>
<wire x1="91.44" y1="170.18" x2="91.44" y2="139.7" width="0.1524" layer="91"/>
<pinref part="C4" gate="G$1" pin="2"/>
<wire x1="193.04" y1="139.7" x2="172.72" y2="139.7" width="0.1524" layer="91"/>
<wire x1="172.72" y1="139.7" x2="147.32" y2="139.7" width="0.1524" layer="91"/>
<wire x1="147.32" y1="139.7" x2="147.32" y2="154.94" width="0.1524" layer="91"/>
<wire x1="91.44" y1="139.7" x2="147.32" y2="139.7" width="0.1524" layer="91"/>
<junction x="147.32" y="139.7"/>
<wire x1="175.26" y1="154.94" x2="172.72" y2="154.94" width="0.1524" layer="91"/>
<wire x1="172.72" y1="154.94" x2="172.72" y2="139.7" width="0.1524" layer="91"/>
<junction x="172.72" y="139.7"/>
<wire x1="195.58" y1="154.94" x2="193.04" y2="154.94" width="0.1524" layer="91"/>
<wire x1="193.04" y1="154.94" x2="193.04" y2="139.7" width="0.1524" layer="91"/>
<pinref part="J3" gate="-2" pin="S"/>
<pinref part="J4" gate="-2" pin="S"/>
</segment>
</net>
<net name="N$5" class="0">
<segment>
<pinref part="J2" gate="-1" pin="S"/>
<pinref part="F1" gate="G$1" pin="1"/>
<wire x1="86.36" y1="172.72" x2="104.14" y2="172.72" width="0.1524" layer="91"/>
<pinref part="R4" gate="G$1" pin="1"/>
<wire x1="104.14" y1="172.72" x2="111.76" y2="172.72" width="0.1524" layer="91"/>
<wire x1="111.76" y1="187.96" x2="104.14" y2="187.96" width="0.1524" layer="91"/>
<wire x1="104.14" y1="187.96" x2="104.14" y2="172.72" width="0.1524" layer="91"/>
<junction x="104.14" y="172.72"/>
</segment>
</net>
</nets>
</sheet>
</sheets>
</schematic>
</drawing>
<compatibility>
<note version="6.3" minversion="6.2.2" severity="warning">
Since Version 6.2.2 text objects can contain more than one line,
which will not be processed correctly with this version.
</note>
</compatibility>
</eagle>
